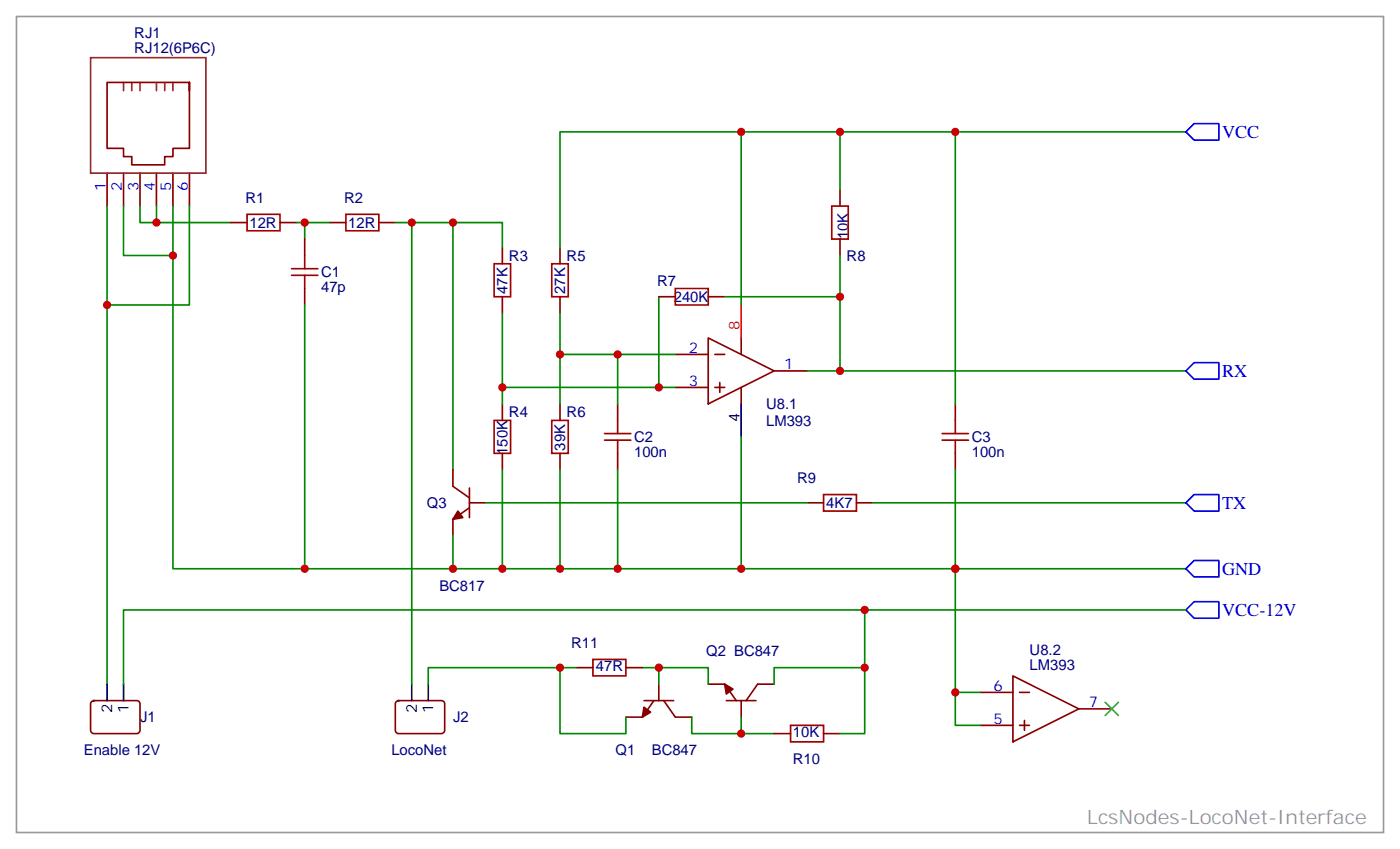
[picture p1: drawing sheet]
<svg xmlns="http://www.w3.org/2000/svg" width="300mm" height="182mm" viewBox="0 0 300 182" stroke-linecap="round" stroke-linejoin="round" font-family="sans-serif">
<path d="M19.4 12.3h24.7v24.7h-24.7zM26.5 17.6v1.8M28.2 17.6v1.8M30 17.6v1.8M33.5 17.6v1.8M35.3 17.6v1.8M37 17.6v1.8" fill="none" stroke="#8c2424" stroke-width=".35"/>
<g fill="none" stroke="#870000" stroke-width=".35">
<path d="M40.6 17.6h-17.7v14.2h3.6v1.7h1.7v1.8h7.1v-1.8h1.7v-1.7h3.6v-14.2v1.8M22.9 37v7.1M26.5 37v7.1M30 37v7.1M33.5 37v7.1M37 37v7.1M40.6 37v7.1M49.4 47.6h3.5M60 47.6h3.5M65.3 51.2v3.5M70.6 47.6h3.5M81.1 47.6h3.6"/>
<path d="M107.6 52.9v3.5M119.9 52.9v3.5M179.9 40.6v3.5M179.9 51.2v3.5M65.3 61.7v3.6M107.6 63.5v3.5M119.9 63.5v3.5M141.1 63.5h3.5M144.6 75.8h7.1M151.7 72.3l14.1 7.1-14.1 7zM151.7 63.5h3.5M153.1 75.8h2.1"/>
<path d="M158.7 72.3v3.5M165.8 79.4h7.1M107.6 86.4v3.6M107.6 97v3.5M119.9 86.4v3.6M119.9 97v3.5M132.3 86.4v3.6M132.3 97v3.5M144.6 82.9h7.1M153.1 82.9h2.1M154.2 81.8v2.2M158.7 82.9v3.5"/>
<path d="M204.6 86.4v3.6M204.6 97v3.5M97 100.5v3.6l3.5 2.4M100.5 107.6h3.6M100.5 108.7l-3.5 2.4v3.6M100.5 104.4v6.4M172.9 107.6h3.5M183.4 107.6h3.6M19.6 150.1l.5-.2h9.2a.71 .71 0 0 1 .7 .7v5.7a.76 .76 0 0 1-.7 .7h-9.2a.76 .76 0 0 1-.7-.7v-5.7zM84.9 150.1l.5-.2h9.1a.71 .71 0 0 1 .7 .7v5.7a.76 .76 0 0 1-.7 .7h-9.1a.76 .76 0 0 1-.7-.7v-5.7zM123.5 142.9h3.5M134.1 142.9h3.5"/>
<path d="M137.9 149.9h6.4M140.1 149.9l-2.5 3.6h-3.5M141.1 146.4v3.5M142.2 149.9l2.4 3.6h3.6M151.7 146.4h3.5l2.5 3.5M155.6 149.9h6.3M158.7 149.9v3.6M165.8 146.4h-3.5l-2.5 3.5M165.8 157h3.5M176.4 157h3.5M209.9 148.2h7.1M209.9 155.2h7.1"/>
<path d="M217 144.6l14.1 7.1-14.1 7.1zM218.4 148.2h2.1M218.4 155.2h2.1M219.4 154.2v2.1M231.1 151.7h7"/>
</g>
<g fill="none" stroke="#008700" stroke-width=".35">
<path d="M158.7 28.2v37.1M179.9 28.2v12.4M204.6 28.2v58.2M254 28.2h-134.1v24.7M22.9 44.1v21.2h17.7v-21.2M26.5 44.1v10.6h10.5v-10.6M30 44.1v3.5h3.5v-3.5M33.5 47.6h15.9M37 54.7v67h217M63.5 47.6h7.1M65.3 47.6v3.6M84.7 47.6h22.9v5.3"/>
<path d="M88.2 47.6v98.8M97 47.6v52.9M179.9 54.7v8.8M22.9 65.3v81.1M65.3 65.3v56.4M107.6 67v19.4M119.9 75.8h24.7M119.9 67v19.4M132.3 75.8v10.6M141.1 63.5v19.4M155.2 63.5h24.7v15.9M172.9 79.4h81.1"/>
<path d="M107.6 82.9h37M158.7 93.5v28.2M97 114.7v7M104.1 107.6h68.8M107.6 100.5v21.2M119.9 100.5v21.2M132.3 100.5v21.2M187 107.6h67M204.6 100.5v47.7h5.3M185.2 130.5v12.4M254 130.5h-227.5v15.9M91.7 146.4v-3.5h28.2v14.1h14.2v-3.5"/>
<path d="M119.9 142.9h3.6M137.6 142.9h14.1v3.5M141.1 142.9v3.5M148.2 153.5v3.5h17.6M158.7 153.5v3.5M165.8 146.4v-3.5h19.4v14.1h-5.3M204.6 148.2v7h5.3"/>
</g>
<g fill="none" stroke="#a10000" stroke-width=".35">
<path d="M52.9 45.9h7.1v3.5h-7.1zM62.4 57.5h5.7M62.4 58.9h5.7M65.3 54.7v2.8M65.3 58.9v2.8M74.1 45.9h7v3.5h-7zM105.8 56.4h3.6v7.1h-3.6zM118.2 56.4h3.5v7.1h-3.5zM178.2 44.1h3.5v7.1h-3.5zM144.6 61.7h7.1v3.6h-7.1zM105.8 90h3.6v7h-3.6zM118.2 90h3.5v7h-3.5z"/>
<path d="M129.5 92.8h5.6M129.5 94.2h5.6M132.3 90v2.8M132.3 94.2v2.8M201.8 92.8h5.6M201.8 94.2h5.6M204.6 90v2.8M204.6 94.2v2.8M176.4 105.8h7v3.6h-7zM127 141.1h7.1v3.5h-7.1zM169.3 155.2h7.1v3.6h-7.1z"/>
</g>
<path d="M158.7 65.3v7" fill="none" stroke="#f00" stroke-width=".35"/>
<path d="M158.7 86.4v7.1M22.9 146.4v3.5M26.5 146.4v3.5M88.2 146.4v3.5M91.7 146.4v3.5" fill="none" stroke="#000" stroke-width=".35"/>
<g fill="#870000" stroke="#870000" stroke-width=".35">
<path d="M155.2 146.4l1.8 1.1-1.4 1z"/>
<path d="M98.1 109.4l1 1.4-2.1 .3z"/>
<path d="M137.9 151.3l1.4 1.1-1.7 1.1z"/>
</g>
<path d="M254 28.2l1.8-1.7h5.3v3.5h-5.3zM254 79.4l1.8-1.8h5.3v3.5h-5.3zM254 107.6l1.8-1.8h5.3v3.6h-5.3zM255.8 119.9h5.3v3.6h-5.3l-1.8-1.8zM254 130.5l1.8-1.7h5.3v3.5h-5.3z" fill="none" stroke="#00f" stroke-width=".35"/>
<path d="M236.7 150.3l2.8 2.8M239.5 150.3l-2.8 2.8" fill="none" stroke="#3c3" stroke-width=".35"/>
<path d="M3.5 3.5h292.8v174.7h-292.8z" fill="none" stroke="#999" stroke-width=".35"/>
<g fill="#c00">
<circle cx="33.5" cy="47.6" r=".88"/>
<circle cx="65.3" cy="47.6" r=".88"/>
<circle cx="37" cy="54.7" r=".88"/>
<circle cx="107.6" cy="121.7" r=".88"/>
<circle cx="97" cy="47.6" r=".88"/>
<circle cx="119.9" cy="121.7" r=".88"/>
<circle cx="119.9" cy="75.8" r=".88"/>
<circle cx="107.6" cy="82.9" r=".88"/>
<circle cx="158.8" cy="121.7" r=".88"/>
<circle cx="158.8" cy="28.2" r=".88"/>
<circle cx="141.1" cy="82.9" r=".88"/>
<circle cx="179.9" cy="79.4" r=".88"/>
<circle cx="179.9" cy="63.5" r=".88"/>
<circle cx="179.9" cy="28.2" r=".88"/>
<circle cx="97" cy="121.7" r=".88"/>
<circle cx="204.6" cy="28.2" r=".88"/>
<circle cx="204.6" cy="121.7" r=".88"/>
<circle cx="65.3" cy="121.7" r=".88"/>
<circle cx="88.2" cy="47.6" r=".88"/>
<circle cx="185.2" cy="130.5" r=".88"/>
<circle cx="22.9" cy="65.3" r=".88"/>
<circle cx="141.1" cy="142.9" r=".88"/>
<circle cx="185.2" cy="142.9" r=".88"/>
<circle cx="158.8" cy="157" r=".88"/>
<circle cx="119.9" cy="142.9" r=".88"/>
<circle cx="132.3" cy="75.8" r=".88"/>
<circle cx="132.3" cy="121.7" r=".88"/>
<circle cx="204.6" cy="148.2" r=".88"/>
</g>
<text font-size="4.2" fill="#999" x="232.8" y="176.4">LcsNodes-LocoNet-Interface</text>
<g font-size="3.9" fill="#00f">
<text x="261.8" y="29.6">VCC</text>
<text x="261.8" y="80.8">RX</text>
<text x="261.8" y="109">TX</text>
<text x="261.8" y="123.1">GND</text>
<text x="261.8" y="131.8">VCC-12V</text>
</g>
<g font-size="3.2" fill="#000080">
<text x="28.8" y="11.3">RJ12(6P6C)</text>
<text x="28.8" y="8.1">RJ1</text>
<text x="52.6" y="43.5">R1</text>
<text x="73.7" y="43.5">R2</text>
<text x="53.4" y="48.8">12R</text>
<text x="74.6" y="48.8">12R</text>
<text x="181.7" y="51.2" transform="rotate(-90 181.7 51.2)">10K</text>
<text x="68.8" y="59.3">C1</text>
<text x="109" y="55.8">R3</text>
<text x="121.4" y="55.8">R5</text>
<text x="181.3" y="55.8">R8</text>
<text x="68.8" y="62.5">47p</text>
<text x="108.7" y="62.9" transform="rotate(-90 108.7 62.9)">47K</text>
<text x="121.1" y="62.9" transform="rotate(-90 121.1 62.9)">27K</text>
<text x="140.8" y="61.1">R7</text>
<text x="144.3" y="64.6">240K</text>
<text x="109" y="89.3">R4</text>
<text x="121.4" y="89.3">R6</text>
<text x="164.1" y="87.6">U8.1</text>
<text x="135.8" y="94.6">C2</text>
<text x="164.1" y="91.1">LM393</text>
<text x="208.1" y="94.6">C3</text>
<text x="108.7" y="97.3" transform="rotate(-90 108.7 97.3)">150K</text>
<text x="121.1" y="96.4" transform="rotate(-90 121.1 96.4)">39K</text>
<text x="135.8" y="97.8">100n</text>
<text x="208.1" y="97.8">100n</text>
<text x="170.8" y="103.4">R9</text>
<text x="91.4" y="108.7">Q3</text>
<text x="177" y="108.7">4K7</text>
<text x="94.1" y="126.4">BC817</text>
<text x="122.3" y="138.7">R11</text>
<text x="127.6" y="143.6">47R</text>
<text x="151.3" y="140.5">Q2 BC847</text>
<text x="220.5" y="143.5">LM393</text>
<text x="220.5" y="140.2">U8.2</text>
<text x="30" y="154.6">J1</text>
<text x="97" y="154.6">J2</text>
<text x="17.9" y="161.6">Enable 12V</text>
<text x="83.8" y="161.6">LocoNet</text>
<text x="131.9" y="161.6">Q1</text>
<text x="139.6" y="161.6">BC847</text>
<text x="169.8" y="157.7">10K</text>
<text x="169.8" y="163.4">R10</text>
</g>
<g font-size="3.2" fill="#00f">
<text x="22.6" y="40.8" transform="rotate(-90 22.6 40.8)">1</text>
<text x="26.1" y="40.8" transform="rotate(-90 26.1 40.8)">2</text>
<text x="29.6" y="40.8" transform="rotate(-90 29.6 40.8)">3</text>
<text x="33.2" y="40.8" transform="rotate(-90 33.2 40.8)">4</text>
<text x="36.7" y="40.8" transform="rotate(-90 36.7 40.8)">5</text>
<text x="40.2" y="40.8" transform="rotate(-90 40.2 40.8)">6</text>
<text x="147.6" y="75.5">2</text>
<text x="147.6" y="82.5">3</text>
<text x="167.9" y="79">1</text>
<text x="212.8" y="147.8">6</text>
<text x="212.8" y="154.9">5</text>
<text x="233.2" y="151.3">7</text>
</g>
<text font-size="3.2" fill="#f00" x="158.4" y="70.6" transform="rotate(-90 158.4 70.6)">8</text>
<g font-size="3.2">
<text x="158.4" y="90.2" transform="rotate(-90 158.4 90.2)">4</text>
<text x="24" y="152.7" transform="rotate(-90 24 152.7)">2</text>
<text x="27.5" y="152.7" transform="rotate(-90 27.5 152.7)">1</text>
<text x="89.3" y="152.7" transform="rotate(-90 89.3 152.7)">2</text>
<text x="92.8" y="152.7" transform="rotate(-90 92.8 152.7)">1</text>
</g>
</svg>
